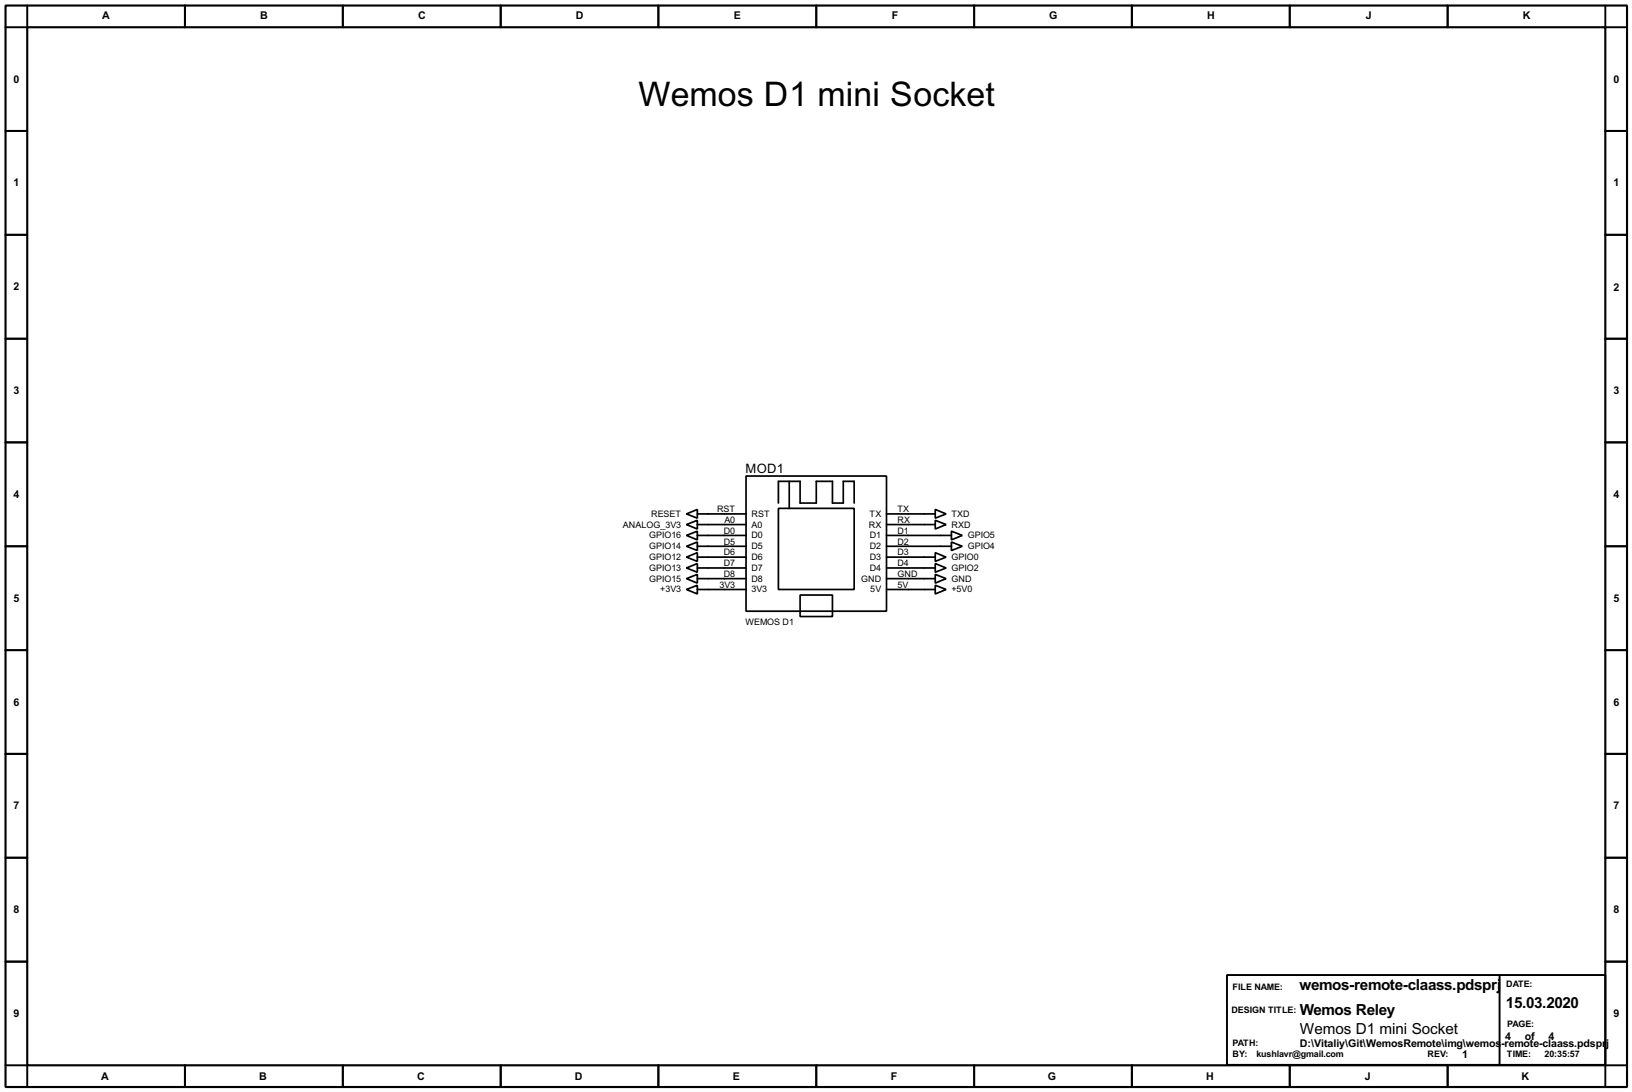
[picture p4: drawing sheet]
<svg xmlns="http://www.w3.org/2000/svg" width="383mm" height="256mm" viewBox="0 0 383 256" stroke-linecap="round" stroke-linejoin="round" font-family="sans-serif">
<path d="M1.3 1.3h381v254h-381zM6.4 6.4h370.8v243.8h-370.8z" fill="none" stroke="#000" stroke-width=".5"/>
<g fill="none" stroke="#000" stroke-width=".45">
<path d="M6.4 1.3v5.1h-5.1M43.5 1.3v5.1M80.6 1.3v5.1M117.7 1.3v5.1M154.7 1.3v5.1M191.8 1.3v5.1M228.9 1.3v5.1M266 1.3v5.1M303.1 1.3v5.1M340.2 1.3v5.1M377.2 1.3v5.1h5.1M1.3 30.8h5.1"/>
<path d="M377.2 30.8h5.1M1.3 55.2h5.1M377.2 55.2h5.1M1.3 79.6h5.1M377.2 79.6h5.1M1.3 103.9h5.1M377.2 103.9h5.1M1.3 128.3h5.1M377.2 128.3h5.1M1.3 152.7h5.1M377.2 152.7h5.1M1.3 177.1h5.1"/>
<path d="M377.2 177.1h5.1M1.3 201.5h5.1M377.2 201.5h5.1M1.3 225.9h5.1M288.3 229h88.9v21.1h-88.9zM352.4 229v21.1M377.2 225.9h5.1M1.3 250.2h5.1v5.1M43.5 250.2v5.1M80.6 250.2v5.1M117.7 250.2v5.1M154.7 250.2v5.1"/>
<path d="M191.8 250.2v5.1M228.9 250.2v5.1M266 250.2v5.1M303.1 250.2v5.1M340.2 250.2v5.1M382.3 250.2h-5.1v5.1"/>
</g>
<g fill="none" stroke="#000" stroke-width=".4">
<path d="M175.3 111.8h33v31.8h-33zM182.9 119.4h17.8v19.1h-17.8zM182.9 118.2v-5.1h5.1v5.1h3.8v-5.1h3.8v5.1h2.6v-5.1h2.5v5.1M185.5 113.1v6.3M219.8 119.7l2.5 1-2.5 1zM161.3 120.7l2.6-1v2zM161.3 123.2l2.6-1v2.1zM161.3 125.8l2.6-1v2zM161.3 128.3l2.6-1v2zM161.3 130.9l2.6-1.1v2.1zM161.3 133.4l2.6-1v2zM161.3 135.9l2.6-1v2.1z"/>
<path d="M161.3 138.5l2.6-1v2zM163.9 120.7h11.4M163.9 123.2h11.4M163.9 125.8h11.4M163.9 128.3h11.4M163.9 130.9h11.4M163.9 133.4h11.4M163.9 135.9h11.4M163.9 138.5h11.4M188 139.8h7.6v5h-7.6zM208.3 120.7h11.5M208.3 123.2h11.5"/>
<path d="M208.3 125.8h15.3M208.3 128.3h15.3M208.3 130.9h11.5M208.3 133.4h11.5M208.3 135.9h11.5M208.3 138.5h11.5M219.8 137.5l2.5 1-2.5 1zM219.8 134.9l2.5 1-2.5 1.1zM219.8 132.4l2.5 1-2.5 1zM219.8 129.8l2.5 1.1-2.5 1zM219.8 122.2l2.5 1-2.5 1.1zM223.6 127.3l2.5 1-2.5 1z"/>
<path d="M223.6 124.8l2.5 1-2.5 1z"/>
</g>
<text font-size="8.9" x="150" y="25">Wemos D1 mini Socket</text>
<g font-size="4">
<text x="305.4" y="232.6">wemos-remote-claass.pdsprj</text>
<text x="305.4" y="238.4">Wemos Reley</text>
<text x="353.9" y="236.7">15.03.2020</text>
<text x="305.4" y="242.8">Wemos D1 mini Socket</text>
</g>
<text font-size="3.4" x="175.2" y="111">MOD1</text>
<g font-size="2.8">
<text x="24" y="4.5">A</text>
<text x="61.1" y="4.5">B</text>
<text x="98.2" y="4.5">C</text>
<text x="135.3" y="4.5">D</text>
<text x="172.4" y="4.5">E</text>
<text x="209.6" y="4.5">F</text>
<text x="246.5" y="4.5">G</text>
<text x="283.6" y="4.5">H</text>
<text x="320.9" y="4.5">J</text>
<text x="357.8" y="4.5">K</text>
<text x="3.2" y="19.4">0</text>
<text x="379.1" y="19.4">0</text>
<text x="3.2" y="43.8">1</text>
<text x="379.1" y="43.8">1</text>
<text x="3.2" y="68.2">2</text>
<text x="379.1" y="68.4">2</text>
<text x="3.2" y="92.6">3</text>
<text x="379.1" y="92.6">3</text>
<text x="3.2" y="117">4</text>
<text x="379.1" y="117">4</text>
<text x="3.2" y="141.4">5</text>
<text x="379.1" y="141.4">5</text>
<text x="3.2" y="165.8">6</text>
<text x="379.1" y="165.8">6</text>
<text x="3.2" y="190.1">7</text>
<text x="379.1" y="190.1">7</text>
<text x="3.2" y="214.5">8</text>
<text x="379.1" y="214.5">8</text>
<text x="3.2" y="238.9">9</text>
<text x="379.1" y="238.9">9</text>
<text x="305.4" y="245.9">D:\Vitaliy\Git\WemosRemote\img\wemos</text>
<text x="352.8" y="245.9">-remote-claass.pdspr</text>
<text x="353.7" y="244.4">4</text>
<text x="358.3" y="244.4">of</text>
<text x="363.9" y="244.4">4</text>
<text x="377.4" y="245.9">j</text>
<text x="343.6" y="248.4">1</text>
<text x="23.8" y="253.6">A</text>
<text x="60.9" y="253.6">B</text>
<text x="98" y="253.6">C</text>
<text x="135" y="253.6">D</text>
<text x="172.2" y="253.6">E</text>
<text x="209.3" y="253.6">F</text>
<text x="246.2" y="253.6">G</text>
<text x="283.4" y="253.6">H</text>
<text x="320.7" y="253.6">J</text>
<text x="357.5" y="253.6">K</text>
</g>
<g font-size="2.4">
<text x="146.4" y="123.9">ANALOG_3V3</text>
<text x="153" y="121.4">RESET</text>
<text x="168.5" y="120.3">RST</text>
<text x="170.1" y="125.4">D0</text>
<text x="170.2" y="122.8">A0</text>
<text x="176.6" y="121.4">RST</text>
<text x="176.6" y="123.9">A0</text>
<text x="204.1" y="123.9">RX</text>
<text x="204.3" y="121.4">TX</text>
<text x="210.9" y="120.3">TX</text>
<text x="210.9" y="122.8">RX</text>
<text x="210.9" y="125.4">D1</text>
<text x="223.6" y="123.9">RXD</text>
<text x="223.6" y="121.4">TXD</text>
<text x="152.5" y="126.5">GPIO16</text>
<text x="152.5" y="129">GPIO14</text>
<text x="152.5" y="131.6">GPIO12</text>
<text x="170.1" y="127.9">D5</text>
<text x="170.1" y="130.5">D6</text>
<text x="176.6" y="126.5">D0</text>
<text x="176.6" y="129">D5</text>
<text x="176.6" y="131.6">D6</text>
<text x="204.4" y="126.5">D1</text>
<text x="204.4" y="129">D2</text>
<text x="204.4" y="131.6">D3</text>
<text x="210.9" y="127.9">D2</text>
<text x="210.9" y="130.5">D3</text>
<text x="223.6" y="131.6">GPIO0</text>
<text x="227.4" y="129">GPIO4</text>
<text x="227.4" y="126.5">GPIO5</text>
<text x="152.5" y="134.1">GPIO13</text>
<text x="152.5" y="136.6">GPIO15</text>
<text x="170.1" y="133">D7</text>
<text x="170.1" y="135.5">D8</text>
<text x="176.6" y="134.1">D7</text>
<text x="176.6" y="136.6">D8</text>
<text x="202.3" y="136.6">GND</text>
<text x="204.4" y="134.1">D4</text>
<text x="210.9" y="133">D4</text>
<text x="210.9" y="135.5">GND</text>
<text x="223.6" y="136.6">GND</text>
<text x="223.6" y="134.1">GPIO2</text>
<text x="155.2" y="139.2">+3V3</text>
<text x="169.1" y="138.1">3V3</text>
<text x="176.6" y="139.2">3V3</text>
<text x="204.5" y="139.2">5V</text>
<text x="210.9" y="138.1">5V</text>
<text x="223.6" y="139.2">+5V0</text>
<text x="175.1" y="146.9">WEMOS D1</text>
<text x="289.6" y="232.4">FILE NAME:</text>
<text x="353.9" y="231.9">DATE:</text>
<text x="289.3" y="237.9">DESIGN TITLE:</text>
<text x="289.6" y="245.7">PATH:</text>
<text x="354.1" y="241.3">PAGE:</text>
<text x="289.6" y="248.2">BY:</text>
<text x="295.2" y="248.2">kushlavr@gmail.com</text>
<text x="335.4" y="248.3">REV:</text>
<text x="354.1" y="248.3">TIME:</text>
<text x="362.9" y="248.3">20:35:57</text>
</g>
</svg>
